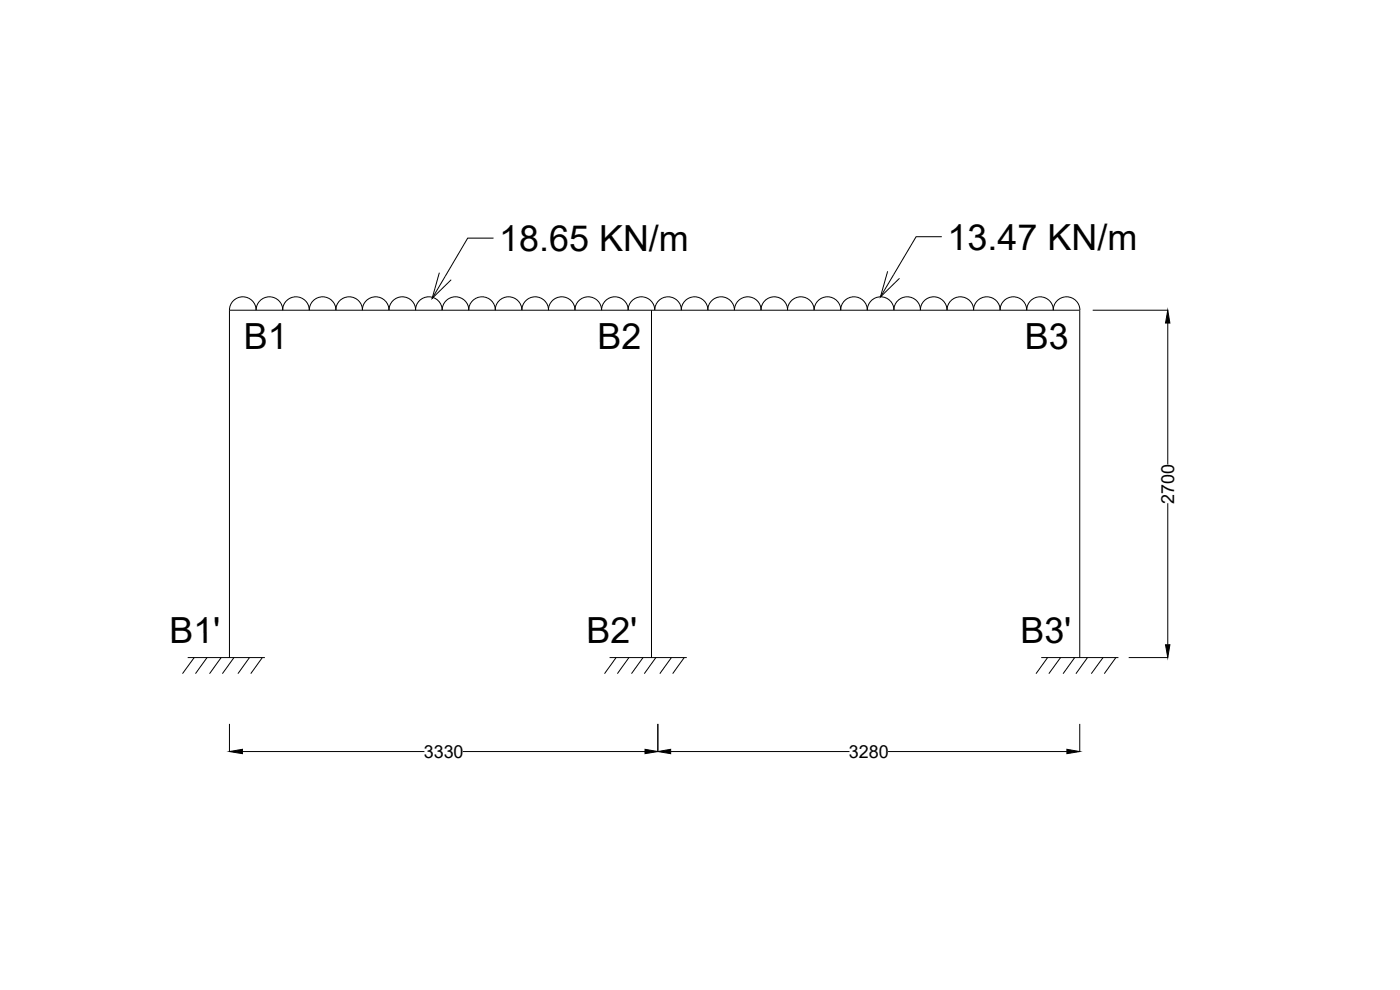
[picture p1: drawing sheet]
<svg xmlns="http://www.w3.org/2000/svg" width="420mm" height="297mm" viewBox="0 0 420 297" stroke-linecap="round" stroke-linejoin="round" font-family="sans-serif">
<!-- layer: 0 -->
<g fill="none" stroke="#000" stroke-width=".3">
<path d="M148.1 71.4h-7.7l-10.7 18.1M282.6 71h-7.7l-10.7 18.1M68.9 93.1a4 4 0 0 1 4-4 4 4 0 0 1 4 4 4 4 0 0 1 4-4 4 4 0 0 1 4 4 4 4 0 0 1 3.9-4 4 4 0 0 1 4 4 4 4 0 0 1 4-4 4 4 0 0 1 4 4M100.8 93.1a4 4 0 0 1 4-4 4 4 0 0 1 4 4M108.7 93.1a4 4 0 0 1 4-4 4 4 0 0 1 4 4 4 4 0 0 1 4-4 4 4 0 0 1 4 4M124.7 93.1a4 4 0 0 1 4-4 4 4 0 0 1 4 4 4 4 0 0 1 4-4 4 4 0 0 1 4 4 4 4 0 0 1 4-4 4 4 0 0 1 4 4 4 4 0 0 1 3.9-4 4 4 0 0 1 4 4 4 4 0 0 1 4-4 4 4 0 0 1 4 4 4 4 0 0 1 4-4 4 4 0 0 1 4 4 4 4 0 0 1 4-4 4 4 0 0 1 3.9 4 4 4 0 0 1 4-4 4 4 0 0 1 4 4M131.9 81.8l-2.2 7.7 5.7-5.6M188.5 93.1a4 4 0 0 1 4-4 4 4 0 0 1 4 4 4 4 0 0 1 4-4 4 4 0 0 1 4 4M195.5 93.1v104.2M204.5 93.1a4 4 0 0 1 4-4 4 4 0 0 1 4 4M212.4 93.1a4 4 0 0 1 4-4 4 4 0 0 1 4 4 4 4 0 0 1 4-4 4 4 0 0 1 4 4 4 4 0 0 1 4-4 4 4 0 0 1 4 4 4 4 0 0 1 4-4 4 4 0 0 1 3.9 4 4 4 0 0 1 4-4 4 4 0 0 1 4 4 4 4 0 0 1 4-4 4 4 0 0 1 4 4 4 4 0 0 1 4-4 4 4 0 0 1 4 4M266.4 81.4l-2.2 7.7 5.7-5.6"/>
<path d="M268.3 93.1a4 4 0 0 1 4-4 4 4 0 0 1 4 4M276.2 93.1a4 4 0 0 1 4-4 4 4 0 0 1 4 4 4 4 0 0 1 4-4 4 4 0 0 1 4 4M292.2 93.1a4 4 0 0 1 4-4 4 4 0 0 1 4 4M300.1 93.1a4 4 0 0 1 4-4 4 4 0 0 1 4 4 4 4 0 0 1 4-4 4 4 0 0 1 4 4 4 4 0 0 1 4-4 4 4 0 0 1 4 4M327.9 93.1h22.6M350.5 96.9v42.5M350.5 151v42.4M56.3 197.3h23.2M58.3 197.3l-3.5 4.8M62.1 197.3l-3.4 4.8M66.4 197.3l-3.5 4.8M68.9 197.3v-104.2h255.1v104.2"/>
<path d="M70.2 197.3l-3.5 4.8M74.9 197.3l-3.5 4.8M78.7 197.3l-3.4 4.8M183 197.3h23.1M184.9 197.3l-3.5 4.8M188.8 197.3l-3.5 4.8M193 197.3l-3.5 4.8M196.8 197.3l-3.4 4.8M201.5 197.3l-3.5 4.8M205.3 197.3l-3.4 4.8M312.5 197.3h23.1M314.4 197.3l-3.5 4.8"/>
<path d="M318.3 197.3l-3.5 4.8M322.5 197.3l-3.4 4.8M326.4 197.3l-3.5 4.8M331 197.3l-3.5 4.8M334.9 197.3l-3.5 4.8M338.7 197.3h11.8M68.9 217.2v8.3M197.4 217.2v8.3M324 217.2v8.3M72.8 225.5h54.6M138.9 225.5h54.7M201.3 225.5h53.7"/>
<path d="M266.5 225.5h53.7"/>
</g>
<path d="M350.5 93.1l.6 3.8h-1.3zM349.8 193.4h1.3l-.6 3.9zM68.9 225.5l3.9-.7v1.3zM193.6 224.8l3.8 .7-3.8 .6zM197.4 225.5l3.9-.7v1.3zM320.2 224.8l3.8 .7-3.8 .6z" fill="#000" stroke="#000" stroke-width=".3"/>
<g font-size="10.8">
<text x="149.8" y="75.4">18.65 KN/m</text>
<text x="284.4" y="75">13.47 KN/m</text>
<text x="73.1" y="104.8">B1</text>
<text x="179.3" y="104.8">B2</text>
<text x="307.6" y="104.8">B3</text>
<text x="50.9" y="192.9">B1'</text>
<text x="176" y="192.9">B2'</text>
<text x="306.3" y="192.9">B3'</text>
</g>
<g font-size="5.4">
<text x="352.4" y="151.1" transform="rotate(-90 352.4 151.1)">2700</text>
<text x="127.2" y="227.4">3330</text>
<text x="254.7" y="227.4">3280</text>
</g>
</svg>
